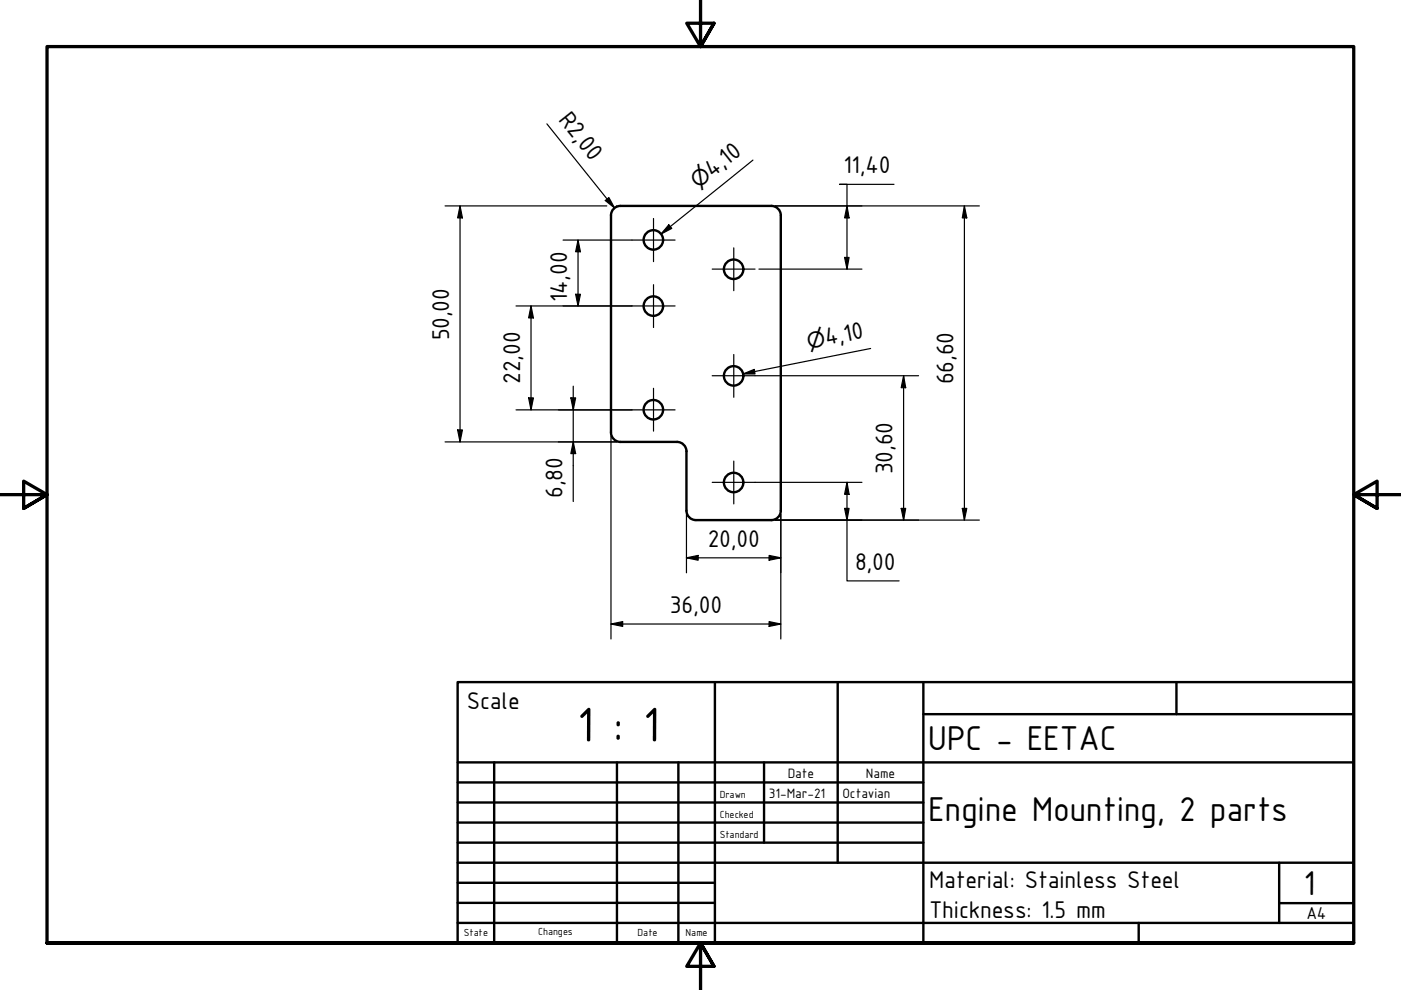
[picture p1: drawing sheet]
<svg xmlns="http://www.w3.org/2000/svg" width="297mm" height="210mm" viewBox="0 0 297 210" stroke-linecap="round" stroke-linejoin="round" font-family="sans-serif">
<!-- layer: Visible (ISO) -->
<g fill="none" stroke="#000" stroke-width=".51">
<path d="M129.5 45.7v46M163.5 43.7a2 2 0 0 1 2 2M163.6 43.7h-32.1a2 2 0 0 0-2 2M165.5 45.7v62.6a2 2 0 0 1-2 2M129.5 91.7a2 2 0 0 0 2 2h12.1M143.5 93.7a2 2 0 0 1 2 2v12.6a2 2 0 0 0 2 2h16.1"/>
<circle cx="138.5" cy="50.9" r="2.06"/>
<circle cx="155.5" cy="57.1" r="2.06"/>
<circle cx="138.5" cy="64.9" r="2.06"/>
<circle cx="155.5" cy="79.7" r="2.06"/>
<circle cx="138.5" cy="86.9" r="2.06"/>
<circle cx="155.5" cy="102.3" r="2.06"/>
</g>
<!-- layer: Border (ISO) -->
<path d="M148.5 -.1v10l-2.9-5h5.8l-2.9 5 2.9-5M0 104.9h10l-5-2.9v5.8l5-2.9-5 2.9M297 104.9h-10l5-2.9v5.8l-5-2.9 5 2.9M10 199.9v-190h277v190h-277h277M151.4 204.9l-2.9-5 2.9 5h-5.8l2.9-5v10" fill="none" stroke="#000" stroke-width=".7"/>
<!-- layer: Title (ISO) -->
<g fill="none" stroke="#000" stroke-width=".51">
<path d="M97 144.6h190v55.3h-190zM151.6 144.6v55.3M177.6 144.6v38.3M195.8 151.4h91.2M195.8 144.6v55.3M249.4 144.6v6.8M97 165.9h98.8M97 170.2h98.8M97 174.4h98.8M97 178.7h98.8M97 161.6h190M104.8 161.6v38.3"/>
<path d="M130.8 161.6v38.3M143.8 161.6v38.3M162 161.6v17.1M97 195.7h190M97 182.9h190M97 187.2h54.6M97 191.4h54.6M241.4 195.7v4.2M271.2 191.5h15.8M271.2 182.9v12.8"/>
</g>
<!-- layer: Dimension (ISO) -->
<g fill="none" stroke="#000" stroke-width=".25">
<path d="M116 26.3l14.3 17.8M159.6 33.9l-19.5 15.7M189.5 39.1h-11.5h1.6v18M94.4 43.7h34.3M97.5 43.7l.5 2.5h-1zM97.5 43.7v50M119.4 50.9h14.6M122.6 50.9l.5 2.5h-1.1zM122.6 50.9v14M128.3 42.5l.8-.6 1.2 2.2zM130.7 43.7h.1M141.8 47.7l.6 .7-2.3 1.2z"/>
<path d="M160.9 57.1h21.9M164.3 43.7h43.3M179.1 54.6h.9l-.4 2.5zM179.6 43.7l.4 2.5h-.9zM204.5 43.7l.5 2.5h-1zM204.5 43.7v66.6M109.4 64.9h24.6M112.6 64.9l.5 2.5h-1zM112.6 64.9v22M122 62.4h1.1l-.5 2.5zM157.5 79.3l2.4-1 .2 1zM160.1 79.7h34.7"/>
<path d="M184.6 73.9l-27.1 5.4M191.6 79.7l.4 2.5h-.9zM191.6 79.7v30.6M94.4 93.7h36.3M97 91.2h1l-.5 2.5zM109.4 86.9h24.6M112.1 84.4h1l-.5 2.5zM121 84.4h1l-.5 2.5zM121.5 93.7l.5 2.5h-1zM121.5 81.9v24.4M129.5 92.5v43M145.5 118.3l2.5-.5v1z"/>
<path d="M145.5 118.3h20M145.5 109.1v12.3M160.1 102.3h22.7M163.1 117.8l2.4 .5-2.4 .5zM164.3 110.3h43.3M165.5 109.1v26.4M179.1 107.8h.9l-.4 2.5zM179.6 102.3l.4 2.5h-.9zM179.6 102.3v20.9h11M191.1 107.8h.9l-.4 2.5zM204 107.8h1l-.5 2.5zM129.5 132.3l2.5-.5v1z"/>
<path d="M129.5 132.3h36M163.1 131.8l2.4 .5-2.4 .5z"/>
</g>
<g fill="#000">
<path d="M97.5 43.7l.5 2.5h-1z" fill-rule="evenodd"/>
<path d="M122.6 50.9l.5 2.5h-1.1z" fill-rule="evenodd"/>
<path d="M128.3 42.5l.8-.6 1.2 2.2z" fill-rule="evenodd"/>
<path d="M141.8 47.7l.6 .7-2.3 1.2z" fill-rule="evenodd"/>
<path d="M179.1 54.6h.9l-.4 2.5z" fill-rule="evenodd"/>
<path d="M179.6 43.7l.4 2.5h-.9z" fill-rule="evenodd"/>
<path d="M204.5 43.7l.5 2.5h-1z" fill-rule="evenodd"/>
<path d="M112.6 64.9l.5 2.5h-1z" fill-rule="evenodd"/>
<path d="M122 62.4h1.1l-.5 2.5z" fill-rule="evenodd"/>
<path d="M157.5 79.3l2.4-1 .2 1z" fill-rule="evenodd"/>
<path d="M97 91.2h1l-.5 2.5z" fill-rule="evenodd"/>
<path d="M112.1 84.4h1l-.5 2.5z" fill-rule="evenodd"/>
<path d="M121 84.4h1l-.5 2.5z" fill-rule="evenodd"/>
<path d="M121.5 93.7l.5 2.5h-1z" fill-rule="evenodd"/>
<path d="M191.6 79.7l.4 2.5h-.9z" fill-rule="evenodd"/>
<path d="M145.5 118.3l2.5-.5v1z" fill-rule="evenodd"/>
<path d="M163.1 117.8l2.4 .5-2.4 .5z" fill-rule="evenodd"/>
<path d="M179.1 107.8h.9l-.4 2.5z" fill-rule="evenodd"/>
<path d="M179.6 102.3l.4 2.5h-.9z" fill-rule="evenodd"/>
<path d="M191.1 107.8h.9l-.4 2.5z" fill-rule="evenodd"/>
<path d="M204 107.8h1l-.5 2.5z" fill-rule="evenodd"/>
<path d="M129.5 132.3l2.5-.5v1z" fill-rule="evenodd"/>
<path d="M163.1 131.8l2.4 .5-2.4 .5z" fill-rule="evenodd"/>
</g>
<!-- layer: Center Mark (ISO) -->
<path d="M134 50.9h9.1M138.6 46.3v9.2M151 57.1h9.1M155.6 52.5v9.1M134 64.9h9.1M138.6 60.4v9M151 79.7h9.1M155.6 75.2v9M134 86.9h9.1M138.6 82.3v9.1M155.6 97.8v9M151 102.3h9.1" fill="none" stroke="#000" stroke-width=".25"/>
<text font-size="11" x="122.3" y="157.2">1 : 1</text>
<g font-size="7.9">
<text x="196.7" y="159.1">UPC - EETAC</text>
<text x="196.8" y="174">Engine Mounting, 2 parts</text>
<text x="276.4" y="189.7">1</text>
</g>
<g font-size="5.5">
<text x="118.2" y="25.4" transform="rotate(51 118.2 25.4)">R2,00</text>
<text x="151.1" y="37.7" transform="rotate(-39 151.1 37.7)">4,10</text>
<text x="178.8" y="36.7">11,40</text>
<text x="120.3" y="64.1" transform="rotate(-90 120.3 64.1)">14,00</text>
<text x="95.2" y="72.2" transform="rotate(-90 95.2 72.2)">50,00</text>
<text x="175.3" y="73.3" transform="rotate(-11 175.3 73.3)">4,10</text>
<text x="110.3" y="81.4" transform="rotate(-90 110.3 81.4)">22,00</text>
<text x="202.2" y="81.5" transform="rotate(-90 202.2 81.5)">66,60</text>
<text x="189.2" y="100.5" transform="rotate(-90 189.2 100.5)">30,60</text>
<text x="119.3" y="105.6" transform="rotate(-90 119.3 105.6)">6,80</text>
<text x="150.1" y="116">20,00</text>
<text x="181.3" y="120.9">8,00</text>
<text x="142" y="130">36,00</text>
<text x="99" y="150.4">Scale</text>
<text x="197" y="188.4">Material: Stainless Steel</text>
<text x="197" y="194.7">Thickness: 1.5 mm</text>
</g>
<g font-size="4.6">
<text x="148" y="40.1" transform="rotate(-39 148 40.1)">⌀</text>
<text x="171.4" y="74" transform="rotate(-11 171.4 74)">⌀</text>
</g>
<text font-size="3.9" x="277" y="194.9">A4</text>
<g font-size="3.1">
<text x="167" y="164.9">Date</text>
<text x="183.6" y="164.9">Name</text>
<text x="163" y="169.1">31-Mar-21</text>
<text x="178.6" y="169.1">Octavian</text>
</g>
<g font-size="2.3">
<text x="152.6" y="169.1">Drawn</text>
<text x="152.6" y="173.4">Checked</text>
<text x="152.6" y="177.6">Standard</text>
<text x="98.4" y="198.5">State</text>
<text x="114.1" y="198.3">Changes</text>
<text x="135.2" y="198.5">Date</text>
<text x="145.4" y="198.5">Name</text>
</g>
</svg>
